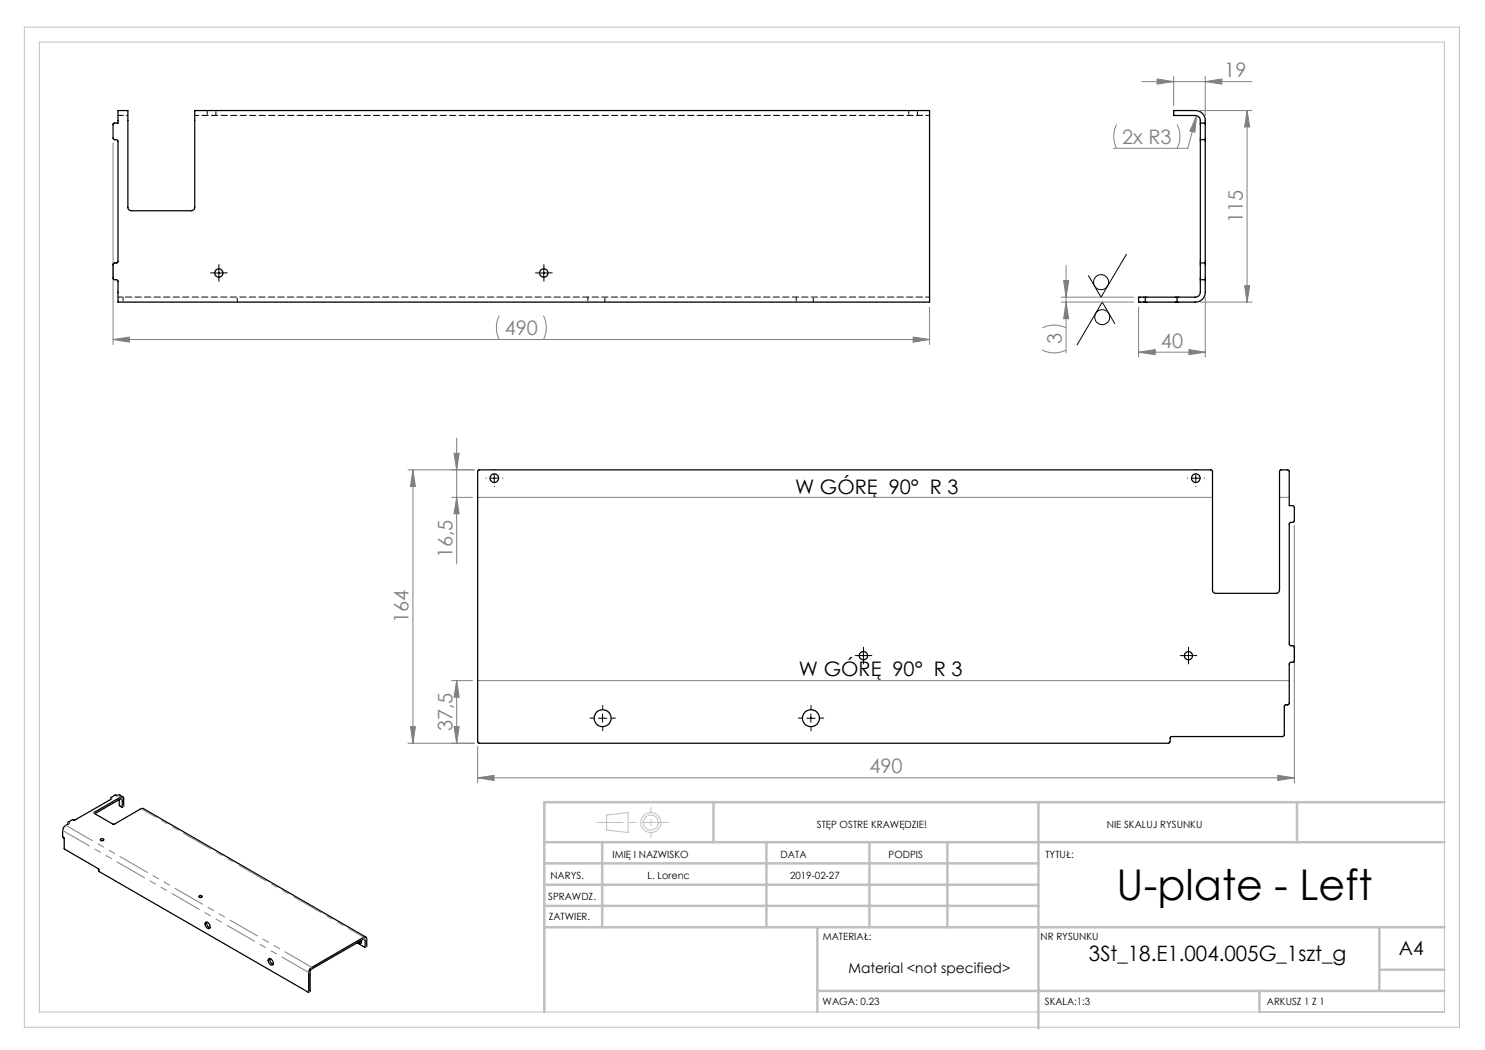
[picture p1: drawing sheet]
<svg xmlns="http://www.w3.org/2000/svg" width="297mm" height="210mm" viewBox="0 0 297 210" stroke-linecap="round" stroke-linejoin="round" font-family="sans-serif">
<g fill="none" stroke="#000" stroke-width=".2">
<path d="M42.9 54.6h1.7M43.8 53.8v1.6M107.9 54.6h1.7M108.8 53.8v1.6M225.3 50.9l-5.1 8.5-2.5-4.3M223 64.7l-2.5-4.3-5.1 8.6M98 95.6h1.7M98.8 94.8v1.7M238.3 95.6h1.7M239.1 94.8v1.7M171.8 131.1h1.7M172.7 130.3v1.7"/>
<path d="M236.9 131.1h1.6M237.7 130.3v1.7M119.7 143.6h1.7M120.5 142.8v1.7M161.4 143.6h1.6M162.2 142.8v1.7"/>
<circle cx="220.2" cy="56.4" r="1.51"/>
<circle cx="220.4" cy="63.4" r="1.51"/>
</g>
<g fill="none" stroke="#c0c0c0" stroke-width=".2">
<path d="M4.9 5.4h287v200h-287zM7.9 8.4h281v194h-281zM121.3 163l4.3-.5v4l-4.3-.5z"/>
<circle cx="130.2" cy="164.5" r="2"/>
<circle cx="130.2" cy="164.5" r="1.49"/>
</g>
<g fill="none" stroke="#808080" stroke-width=".2">
<path d="M228.4 16.3h22M231.4 15.8l3.3 .5-3.3 .5zM234.7 15.3v5.8M241.1 16.3l3.3-.5v1zM241.1 15.3v7.8M22.6 28.6v40.3M223.3 24.9l-.1 .3a5.3 5.3 0 0 0 .1 4.5M235.4 24.9a5.3 5.3 0 0 1 0 4.8M239.3 23.1l-1.7 6.6h-14.9M239.3 23.1l-.3 3.3-1-.2zM240.1 22.1h10.3M249.4 22.1v38.3"/>
<path d="M249.4 22.1l.5 3.3h-1zM212.2 59.4h14.5M212.7 56.1h1l-.5 3.3zM213.2 53.1v17.5M241.1 59.4v12M248.9 57.1h1l-.5 3.3zM22.6 67.9h163.3M22.6 67.9l3.3-.5v1zM99.8 63.1a5.3 5.3 0 0 0 0 4.8M108.7 63.1a5.3 5.3 0 0 1 0 4.8M182.6 67.4l3.3 .5-3.3 .5zM185.9 61.4v7.5"/>
<path d="M208.5 70l.3 .2a5.3 5.3 0 0 0 4.4-.2M208.5 65.6l.3-.2a5.3 5.3 0 0 1 4.4 .2M212.2 60.4h14.5M213.2 60.4l.5 3.3h-1zM227.7 70.4l3.3-.5v1zM227.7 61.4v10M227.7 70.4h13.4M237.8 69.9l3.3 .5-3.3 .5zM240.1 60.4h10.3M81.6 94h13.3M82.6 94v54.7M82.6 94l.5 3.3h-1z"/>
<path d="M90.3 99.5h4.2M90.8 90.7h1l-.5 3.3zM91.3 99.5l.5 3.3h-1zM91.3 87.6v25.2M95.5 99.5h147M255.9 99.5h1.9M258.9 105.1v51.5M90.3 136.1h4.2M91.3 136.1l.5 3.3h-1zM91.3 136.1v12.6M95.5 136.1h162.3M81.6 148.7h13.3"/>
<path d="M82.1 145.3h1l-.5 3.4zM90.8 145.3h1l-.5 3.4zM95.5 155.6l3.3-.5v1zM95.5 149.3v7.3M95.5 155.6h163.4M255.6 155.1l3.3 .5-3.3 .5z"/>
</g>
<g fill="none" stroke="#000" stroke-width=".2" stroke-dasharray="15.2 1.3 1.3 1.3">
<path d="M42.9 54.6h-.8M43.8 53.7v-.8M43.8 55.4v.8M44.6 54.6h.8M107.9 54.6h-.8M108.8 53.7v-.8M108.8 55.4v.8M109.6 54.6h.8M97.2 95.6h.1M98.9 97.3h.1M98.9 94v-.1M100.5 95.6h.1"/>
<path d="M237.5 95.6h.1M239.2 97.3h.1M239.2 94v-.1M240.8 95.6h.1M171.9 131.1h-.9M172.7 132v.8M172.7 130.3v-.8M173.5 131.1h.9M236.9 131.1h-.9M237.7 132v.8M237.7 130.3v-.8M238.5 131.1h.9"/>
<path d="M118.9 143.6h-.9M120.5 145.3v.9M120.5 142v-.9M122.2 143.6h.9M160.5 143.6h-.8M162.2 145.3v.9M162.2 142v-.9M163.9 143.6h.8"/>
</g>
<path d="M133.7 164.5h-14.4" fill="none" stroke="#c0c0c0" stroke-width=".2" stroke-dasharray="15.2 1.3 1.3 1.3" stroke-dashoffset="10"/>
<path d="M130.2 161.5v6" fill="none" stroke="#c0c0c0" stroke-width=".2" stroke-dasharray="15.2 1.3 1.3 1.3" stroke-dashoffset="14.1"/>
<g fill="none" stroke="#c0c0c0" stroke-width=".5">
<path d="M108.9 176.9h98.8M108.9 172.7h98.8M108.9 168.4h180M120.4 168.4v17M142.7 160.4v8M153.3 168.4v17M173.9 168.4v17M189.5 168.4v17M207.7 160.4v45.3M259.4 160.4v8M288.9 160.4h-180v42M108.9 181.2h98.8"/>
<path d="M108.9 185.4h180M163.5 198.2h125.4M163.5 185.4v17M251.9 198.2v4.2M275.9 185.4v12.8M275.9 193.9h13"/>
</g>
<g fill="#808080">
<path d="M22.6 67.9l3.3-.5v1zM182.6 67.4l3.3 .5-3.3 .5zM239.3 23.1l-1.3 3.1 1 .2z"/>
<path d="M227.7 70.4l3.3-.5v1zM237.8 69.9l3.3 .5-3.3 .5zM231.4 15.8l3.3 .5-3.3 .5zM241.1 16.3l3.3-.5v1z"/>
<path d="M95.5 155.6l3.3-.5v1zM255.6 155.1l3.3 .5-3.3 .5z"/>
<path d="M82.1 145.3h1l-.5 3.4zM82.6 94l.5 3.3h-1z"/>
<path d="M90.8 145.3h1l-.5 3.4zM91.3 136.1l.5 3.3h-1z"/>
<path d="M213.2 60.4l.5 3.3h-1zM212.7 56.1h1l-.5 3.3z"/>
<path d="M90.8 90.7h1l-.5 3.3zM91.3 99.5l.5 3.3h-1zM249.4 22.1l.5 3.3h-1zM248.9 57.1h1l-.5 3.3z"/>
</g>
<g fill="none" stroke="#000" stroke-width=".25">
<path d="M23.6 22.1h2v19.4a.66 .66 0 0 0 .6 .6h12.1a.66 .66 0 0 0 .6-.6v-19.4h147v38.3h-162.3v-4.2l-.2-.3h-.5l-.3-.2v-2.9l.3-.2h.5l.2-.3v-24.1l-.1-.2-.6-.1-.3-.2v-2.9l.2-.2h.8zM240.1 24.6v3.3M240.1 27.9v24.7M240.1 24.6a1.16 1.16 0 0 0-1.1-1.5h-4.3v-1h4.3a2.03 2.03 0 0 1 2.1 2.5M240.1 24.6h1M240.1 27.9h1M241.1 24.6v3.3M241.1 27.9v24.7M229.1 59.4h6.3M229.1 59.4h-1.4v1h1.4M229.1 59.4v1M235.4 59.4v1"/>
<path d="M240.1 52.6v3.3M240.1 55.9v2.5a.97 .97 0 0 1-1.1 1h-3.6M240.1 55.9h1M240.1 52.6h1M241.1 52.6v3.3M241.1 55.9v2.5a1.93 1.93 0 0 1-2.1 2h-3.6M229.1 60.4h6.3M95.6 94.1l.2-.1h146.4l.3 .3v23.7a.61 .61 0 0 0 .7 .7h12a.66 .66 0 0 0 .7-.7v-23.8l.3-.2h1.4l.2 .2v6.9h.8l.3 .4-.1 2.8-.1 .1-.6 .1-.3 .2v24.2l.3 .2 .6 .1 .2 .3v2.6l-.2 .4h-.6l-.3 .2v8l-.2 .3h-.6l-.1 .2v5.8l-.3 .3h-22.4l-.2 .2v.9l-.3 .3h-137.9l-.3-.3zM22.2 159.6v.3M23.8 159.9v1.2l.6 .3v-1.5l-.2-.2-5.2 3M24.6 159.4l-.7-.4-.5 .2-.4-.2-.8 .5 .1 .3-7.3 4.2-.5-.1-.8 .5 .1 .3-.7 .4a1.24 1.24 0 0 0-.6 1v1.2l.3 .4 .1 2.2 6.8 3.8 .2 .6 41.7 24.1h.1v-3.9a1.24 1.24 0 0 1 .6-1l10.4-6a.37 .37 0 0 1 .5-.1 .37 .37 0 0 1 .1 .4v1.5l-.3 .2M13.7 164.5v.3"/>
<path d="M20.1 167.8h.6a.34 .34 0 0 1-.3 .3 .34 .34 0 0 1-.3-.3zM20.2 168.1h.4M24.4 161.4l.3-.2v-1.4a.37 .37 0 0 0-.1-.4 .37 .37 0 0 0-.5 0l-5.2 3-.1 .2 3.7 2.2h.4l5.3-3.1h.4l44.6 25.7M39.9 179.2a.28 .28 0 0 1 .4-.1 .28 .28 0 0 1 .1 .3h-.5l-.1-.1zM39.9 179.5h.4M41.1 184.5a.76 .76 0 0 1 .8 .3 .76 .76 0 0 1 0 .9 .87 .87 0 0 1-.8-1.2zM41.3 184.4a.93 .93 0 0 0 .7 1.2M53.7 191.8a.79 .79 0 0 1 .8 .3 .79 .79 0 0 1 0 .9 .88 .88 0 0 1-.8-1.2zM54 191.7a1 1 0 0 0 .6 1.2M71.4 188.6l1.6 .9v-1.6l-.2-.1-10.6 6.2-.2 .3v4l-.3 .1M72.1 188.2l.2 .2M72.1 188.2l.2 .1-.1 .4-.2-.1-.2-.2"/>
<circle cx="43.8" cy="54.6" r=".84"/>
<circle cx="108.8" cy="54.6" r=".84"/>
<circle cx="98.9" cy="95.6" r=".87"/>
<circle cx="239.2" cy="95.6" r=".87"/>
<circle cx="172.7" cy="131.1" r=".84"/>
<circle cx="237.7" cy="131.1" r=".83"/>
<circle cx="120.5" cy="143.6" r="1.7"/>
<circle cx="162.2" cy="143.6" r="1.7"/>
</g>
<path d="M12.6 166.1l49.1 28.4M62.4 193.5l-49.2-28.4" fill="none" stroke="#808080" stroke-width=".2" stroke-dasharray="6.3 1.3 1.3 1.3 1.3 1.3" stroke-dashoffset=".2"/>
<g fill="none" stroke="#808080" stroke-width=".2" stroke-dasharray="6.3 1.3 1.3 1.3 1.3 1.3">
<path d="M22.2 159.6v.2M22.3 159.8v-.1M23.6 159.1l.6 .3M24.5 159.9l-.3-.2M13.7 164.5v.2M13.8 164.7v-.1M18.9 162.7v-.3M24.5 161.3l.3-.2M61.7 198.4l.3-.2M62 194.3l-.3 .2M62.4 193.8v-.3M72.8 187.8v-.3"/>
<path d="M73.1 188l.3-.2M73.1 188l-.3-.2M73.1 189.4l.3-.2"/>
</g>
<path d="M28.2 161.7l44.6 25.8" fill="none" stroke="#808080" stroke-width=".2" stroke-dasharray="6.3 1.3 1.3 1.3 1.3 1.3" stroke-dashoffset="2.9"/>
<path d="M23.6 59.4h162.3" fill="none" stroke="#000" stroke-width=".2" stroke-dasharray="1.3 .6" stroke-dashoffset=".4"/>
<path d="M25.6 23.1h-2" fill="none" stroke="#000" stroke-width=".2" stroke-dasharray="1.3 .6" stroke-dashoffset="1"/>
<path d="M41.4 22.1v1M43.2 23.1v-1M181.7 22.1v1M183.5 23.1v-1M185.9 23.1h-146.9M24.6 59.4v1M117.6 59.4v1M159.2 59.4v1M47.4 60.4v-1M121 60.4v-1M162.6 60.4v-1" fill="none" stroke="#000" stroke-width=".2" stroke-dasharray="1.3 .6" stroke-dashoffset=".5"/>
<text font-size="8.5" x="223.3" y="179.9">U-plate - Left</text>
<text font-size="4.2" x="217.8" y="192.2">3St_18.E1.004.005G_1szt_g</text>
<g font-size="4" fill="#808080">
<text x="244.9" y="15.4">19</text>
<text x="224.4" y="28.8">2x R3</text>
<text x="248.6" y="44.6" transform="rotate(-90 248.6 44.6)">115</text>
<text x="101" y="67">490</text>
<text x="212.4" y="68.9" transform="rotate(-90 212.4 68.9)">3</text>
<text x="232.2" y="69.5">40</text>
<text x="90.5" y="111.7" transform="rotate(-90 90.5 111.7)">16,5</text>
<text x="81.7" y="124.6" transform="rotate(-90 81.7 124.6)">164</text>
<text x="90.5" y="146.2" transform="rotate(-90 90.5 146.2)">37,5</text>
<text x="173.9" y="154.7">490</text>
</g>
<g font-size="4">
<text x="159" y="98.8">W GÓRĘ 90° R 3</text>
<text x="159.8" y="135.2">W GÓRĘ 90° R 3</text>
</g>
<text font-size="3.9" x="279.8" y="190.9">A4</text>
<text font-size="2.8" x="169.7" y="194.6">Material &lt;not specified&gt;</text>
<g font-size="2">
<text x="163.4" y="165.5">STĘP OSTRE KRAWĘDZIE!</text>
<text x="221.4" y="165.6">NIE SKALUJ RYSUNKU</text>
<text x="122.5" y="171.6">IMIĘ I NAZWISKO</text>
<text x="156.1" y="171.6">DATA</text>
<text x="177.7" y="171.6">PODPIS</text>
<text x="209.1" y="171.6">TYTUŁ:</text>
<text x="110.1" y="175.8">NARYS.</text>
<text x="129.5" y="175.8">L. Lorenc</text>
<text x="158" y="175.7">2019-02-27</text>
<text x="109.6" y="180">SPRAWDZ.</text>
<text x="109.7" y="184.1">ZATWIER.</text>
<text x="164.5" y="187.9">MATERIAŁ:</text>
<text x="208.1" y="188.1">NR RYSUNKU</text>
<text x="164.5" y="201">WAGA: 0.23</text>
<text x="209" y="201">SKALA:1:3</text>
<text x="253.4" y="201">ARKUSZ 1 Z 1</text>
</g>
</svg>
